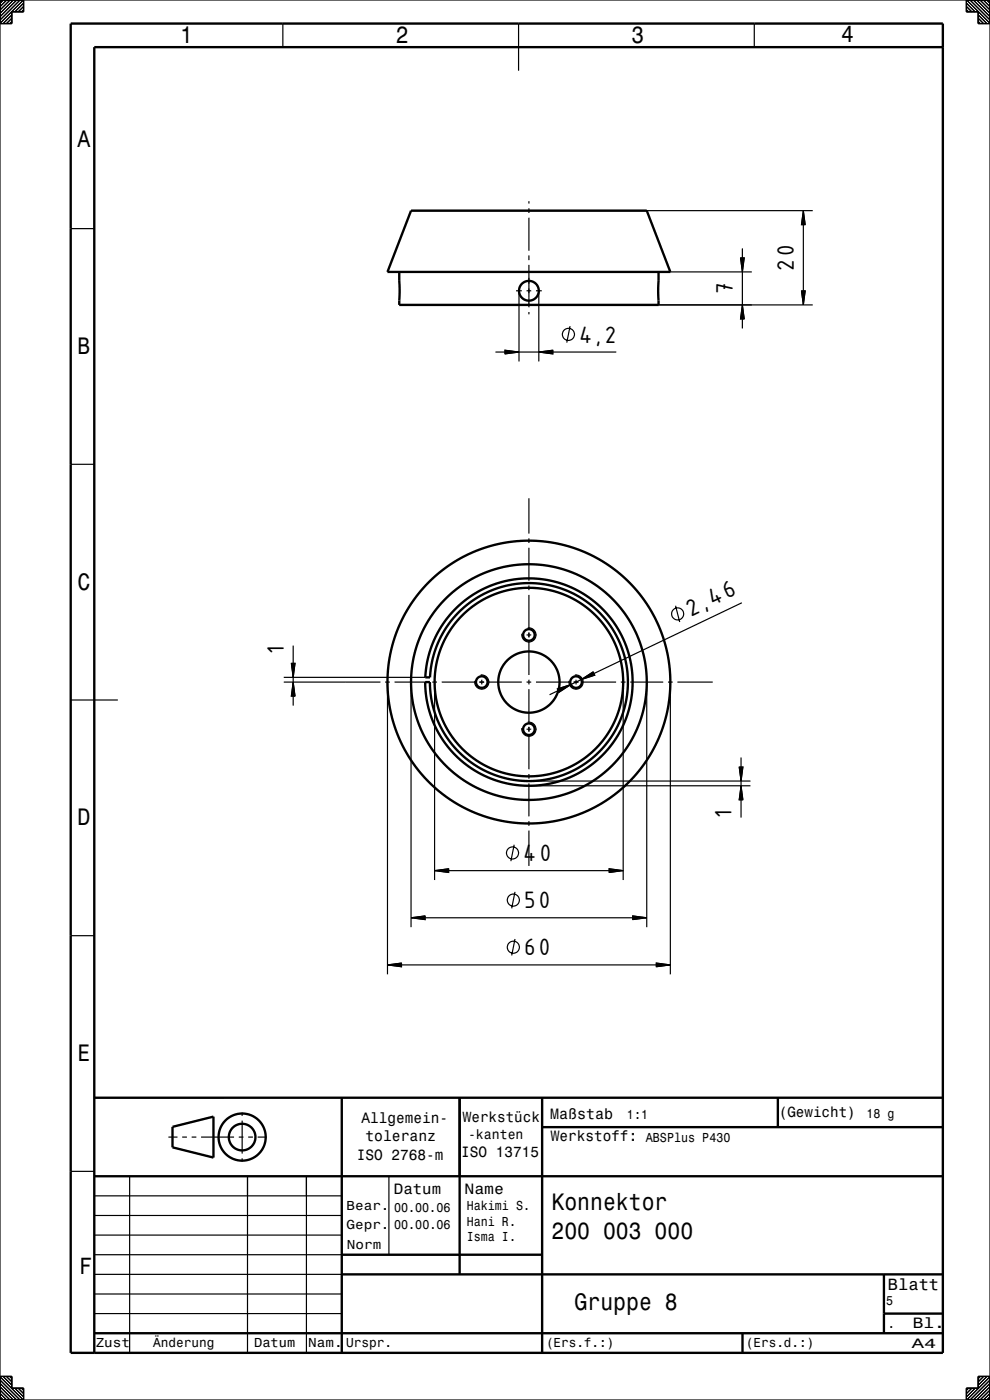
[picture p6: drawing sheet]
<svg xmlns="http://www.w3.org/2000/svg" width="210mm" height="297mm" viewBox="0 0 210 297" stroke-linecap="round" stroke-linejoin="round" font-family="sans-serif">
<!-- layer:  General  -->
<g fill="none" stroke="#000" stroke-width=".25">
<path d="M84.7 57.7h74.8M87.2 44.7h85.2M112.2 42.7v.5M112.2 44.2v1M112.2 46.2v7M112.2 54.2v1M112.2 56.2v9M157.1 54.7h.8l-.4 3zM157.5 52.7v2M157.5 57.7v7M170.4 44.7l.4 3h-.8zM170.4 47.7v14"/>
<path d="M84.7 61.7h.1M84.7 64.7h87.7M105.1 74.7h2M107.1 74.3l3 .4-3 .4zM109.5 61.7h1.2M110.1 61.7v15M110.1 74.7h4.2M111.7 61.7h1M112.2 66.2v.5M113.7 61.7h1.2M114.3 74.7l3-.4v.8zM114.3 61.7v15"/>
<path d="M117.3 74.7h13.4M120.9 69.2l-.7 3.5M139.6 61.7h.1M157.5 64.7l.4 3h-.8zM157.5 67.7v2M170 61.7h.8l-.4 3zM112.2 105.7v7.5M112.2 114.2v1M112.2 116.2v7M62.2 136.9v3.8M110.6 134.7h.1M111.7 134.7h1"/>
<path d="M111.9 133.2a1.5 1.5 0 0 1 1.8 1.4 1.5 1.5 0 0 1-1.6 1.6 1.5 1.5 0 0 1-1.4-1.8M112.2 124.2v1M112.2 126.2v7M112.2 134.2v1M112.2 136.2v7M113.7 134.7h.1M143.3 128.5l.9 3.5M157.4 127.9l-31.4 15M60.2 144.7h20.5M60.2 143.7h30M61.8 140.7h.8l-.4 3zM62.2 144.7l.4 3h-.8z"/>
<path d="M62.2 143.7v1M62.2 147.7v2M81.7 144.7h1M82.2 144.7v62M83.7 144.7h7M87.2 144.7v52M91.7 144.7h1M92.2 144.7v42M93.7 144.7h7M101.7 144.7h1M101.9 143.2a1.5 1.5 0 0 1 1.8 1.4 1.5 1.5 0 0 1-1.6 1.6 1.5 1.5 0 0 1-1.4-1.8M102.2 143.1v.1"/>
<path d="M102.2 144.2v1M102.2 146.2v.1M103.7 144.7h7M110.6 154.7h.1M111.7 144.7h1M111.7 154.7h1M111.9 153.2a1.5 1.5 0 0 1 1.8 1.4 1.5 1.5 0 0 1-1.6 1.6 1.5 1.5 0 0 1-1.4-1.8M112.2 144.2v1M112.2 146.2v7M112.2 154.2v1M112.2 156.2v7M113.7 144.7h7"/>
<path d="M113.7 154.7h.1M118.2 146.2l2.9-1-2.5 1.7zM118.4 146.5l-1.8 .9M121.7 144.7h1M121.9 143.2a1.5 1.5 0 0 1 1.8 1.4 1.5 1.5 0 0 1-1.6 1.6 1.5 1.5 0 0 1-1.4-1.8M122.2 143.1v.1M122.2 144.2v1M122.2 146.2v.1M123.3 144.2l2.5-1.7 .4 .7zM123.3 144.2l-2.2 1M123.7 144.7h7M131.7 144.7h1"/>
<path d="M132.2 144.7v42M133.7 144.7h7M137.2 144.7v52M141.7 144.7h1M142.2 144.7v62M143.7 144.7h7.5M109.1 179.2l-.7 3.5M112.2 166.7h47M112.2 165.7h47M112.2 164.2v1M112.2 166.2v7M112.2 174.2v1"/>
<path d="M112.2 176.2v7.5M156.8 162.7h.8l-.4 3zM157.2 166.7l.4 3h-.8zM157.2 160.7v2M157.2 165.7v1M157.2 169.7v3.7M87.2 194.7l3-.4v.8zM90.2 194.7h44M92.2 184.7l3-.4v.8zM95.2 184.7h34M109.2 199.2l-.7 3.5M109.2 189.2l-.7 3.5"/>
<path d="M129.2 184.3l3 .4-3 .4zM134.2 194.3l3 .4-3 .4zM82.2 204.7l3-.4v.8zM85.2 204.7h54M139.2 204.3l3 .4-3 .4zM51.4 236v.7M51.4 237.7v7M35.7 241.2h2M38.7 241.2h.9M40.7 241.2h.9M42.7 241.2h6.9M50.7 241.2h1"/>
<path d="M51.4 245.7v.7M52.6 241.2h1.1M54.6 241.2h2"/>
<circle cx="120.6" cy="70.9" r="1.28"/>
<circle cx="143.7" cy="130.2" r="1.28"/>
<circle cx="108.7" cy="181" r="1.28"/>
<circle cx="108.9" cy="190.9" r="1.28"/>
<circle cx="108.9" cy="200.9" r="1.28"/>
</g>
<g fill="none" stroke="#000" stroke-width=".5">
<path d="M84.7 57.7v7h55v-7M87.2 44.7h50l5 13h-60zM96.4 129.4l3.3-2.8 3.7-2.1 2.1-.8 2.2-.5 4.2-.5 2.2 .1 2.2 .3 4.1 1.2 3.8 1.9 3.3 2.7 1.7 1.8 1.2 1.6 2 3.8 1.3 4 .4 2.5 .1 2-.1 2.2-.3 2.2-1.3 4.1-2 3.7-2.6 3.3-1.7 1.6-1.8 1.3-3.7 2-3.8 1.2-4.3 .5-4.2-.3-2.2-.5-2.1-.8-3.8-1.9-3.3-2.6-1.6-1.7-1.3-1.7-1.2-2-1-2-.8-2.3-.5-2-.4-4.2h1l.1 2.5 .5 2.5 .6 2.1 1 2.3 2 3.2 2.3 2.6 3.1 2.5 2 1.1 1.8 .8 3.6 1 2 .3 2.3 .1 2-.1 2.2-.4 3.5-1.1 2.1-1 1.7-1 1.6-1.2 1.6-1.5 2.7-3.4 1.1-1.9 .8-1.9 1.1-3.8 .2-2.2 .1-2-.5-4-1.2-3.8-1.9-3.5-2.8-3.3-3.1-2.5-3.5-1.8-3.8-1.2-4-.4-3.7 .3-3.9 1-3.6 1.8-3 2.2-2.5 2.8-2.1 3.1-1 2.3-.7 2.1-.5 2.5-.2 1.9h-1l.6-4.2 1.3-3.8 2-3.5zM36.6 239.1l8.7-2.2v8.7l-8.7-2.2zM97.5 232.9v16.6"/>
<circle cx="112.2" cy="61.7" r="2.1"/>
<circle cx="112.2" cy="134.7" r="1.23"/>
<circle cx="102.2" cy="144.7" r="1.23"/>
<circle cx="112.2" cy="144.7" r="25"/>
<circle cx="112.2" cy="144.7" r="30"/>
<circle cx="112.2" cy="154.7" r="1.23"/>
<circle cx="112.2" cy="144.7" r="6.5"/>
<circle cx="112.2" cy="144.7" r="20"/>
<circle cx="122.2" cy="144.7" r="1.23"/>
<circle cx="51.4" cy="241.2" r="5"/>
<circle cx="51.4" cy="241.2" r="2.83"/>
</g>
<!-- layer:  Basic Geometry  -->
<g fill="none" stroke="#000" stroke-width=".25">
<path d="M0 0v297h210v-297M0 0h210M0 0h.1M.7 0l-.7 .7M1.4 0l-1.4 1.4M2.1 0l-2.1 2.1M2.5 3.2l-1.8 1.8M2.5 3.9l-1.1 1.1M2.5 4.6l-.4 .4M2.8 0l-2.8 2.8M3.5 0l-3.5 3.6M4.3 0l-4.3 4.3"/>
<path d="M5 0v2.5h-2.5v2.5h-2.5zM5 .7l-1.8 1.8M5 1.4l-1.1 1.1M5 2.1l-.4 .4M60 5v5M110 5v10M160 5v5M205 0v2.5h2.5v2.5h2.5M205 .7l1.8 1.8M205 1.4l1.1 1.1M205 2.1l.4 .4M205 0l5 5"/>
<path d="M205.8 0l4.2 4.2M206.5 0l3.5 3.5M207.2 0l2.8 2.8M207.5 3.2l1.8 1.8M207.5 3.9l1.1 1.1M207.5 4.6l.4 .4M207.9 0l2.1 2.1M208.6 0l1.4 1.4M209.3 0l.7 .7M210 0h.1M15 48.5h5M15 98.5h5"/>
<path d="M15 148.5h10M15 198.5h5M20 232.9h27.5M200 232.9v54.1h-180M15 248.5h5M20 257.9h52.5M20 253.7h52.5M27.5 249.5v37.5M52.5 249.5v37.5M65 249.5v37.5M82.5 249.5v16.7M20 266.2h77.5"/>
<path d="M20 274.5h52.5M20 270.3h52.5M20 262h52.5M20 278.7h52.5M0 292h2.5v2.5h2.5v2.5M0 296.3l.7 .7M0 295.6l1.4 1.4M0 294.9l2.1 2.1M0 294.2l2.8 2.8M0 293.5l3.5 3.5M0 292.8l4.2 4.2M0 292.1l4.9 4.9"/>
<path d="M.7 292l1.8 1.8M1.4 292l1.1 1.1M2.1 292l.4 .4M3.2 294.5l1.8 1.8M3.9 294.5l1.1 1.1M4.6 294.5l.4 .4M205.4 294.5l-.4 .4M206.1 294.5l-1.1 1.1M206.9 294.5l-1.9 1.9M207.9 292l-.4 .4M208.6 292l-1.1 1.1M209.4 292l-1.9 1.9"/>
<path d="M210 292h-2.5v2.5h-2.5v2.5M210 296.3l-.7 .7M210 295.6l-1.4 1.4M210 294.9l-2.1 2.1M210 294.2l-2.8 2.8M210 293.5l-3.5 3.5M210 292.8l-4.2 4.2M210 292.1l-4.9 4.9"/>
</g>
<g fill="none" stroke="#000" stroke-width=".5">
<path d="M15 5h185v282h-185zM200 10h-180v277M20 232.9h180M72.5 232.9v54.1M97.5 232.9v37.4M115 232.9v54.1M115 239.1h85M165 232.9v6.2M20 249.5h180M72.5 266.2h42.5M72.5 270.3h127.5M187.5 270.3v12.5"/>
<path d="M187.5 278.7h12.5M20 282.8h180M157.5 282.8v4.2"/>
</g>
<!-- layer:  General  -->
<g fill="#000" stroke="#000" stroke-width=".21">
<path d="M157.1 54.7h.8l-.4 3z" fill-rule="evenodd"/>
<path d="M170.4 44.7l.4 3h-.8z" fill-rule="evenodd"/>
<path d="M107.1 74.3l3 .4-3 .4z" fill-rule="evenodd"/>
<path d="M114.3 74.7l3-.4v.8z" fill-rule="evenodd"/>
<path d="M157.5 64.7l.4 3h-.8z" fill-rule="evenodd"/>
<path d="M170 61.7h.8l-.4 3z" fill-rule="evenodd"/>
<path d="M61.8 140.7h.8l-.4 3z" fill-rule="evenodd"/>
<path d="M62.2 144.7l.4 3h-.8z" fill-rule="evenodd"/>
<path d="M118.2 146.2l2.9-1-2.5 1.7z" fill-rule="evenodd"/>
<path d="M123.3 144.2l2.5-1.7 .4 .7z" fill-rule="evenodd"/>
<path d="M156.8 162.7h.8l-.4 3z" fill-rule="evenodd"/>
<path d="M157.2 166.7l.4 3h-.8z" fill-rule="evenodd"/>
<path d="M87.2 194.7l3-.4v.8z" fill-rule="evenodd"/>
<path d="M92.2 184.7l3-.4v.8z" fill-rule="evenodd"/>
<path d="M129.2 184.3l3 .4-3 .4z" fill-rule="evenodd"/>
<path d="M134.2 194.3l3 .4-3 .4z" fill-rule="evenodd"/>
<path d="M82.2 204.7l3-.4v.8z" fill-rule="evenodd"/>
<path d="M139.2 204.3l3 .4-3 .4z" fill-rule="evenodd"/>
</g>
<g font-size="5.4">
<text x="168.4" y="57.5" transform="rotate(-90 168.4 57.5)">20</text>
<text x="155.5" y="62.4" transform="rotate(-90 155.5 62.4)">7</text>
<text x="122.9" y="72.7">4,2</text>
<text x="146.6" y="130.8" transform="rotate(-26 146.6 130.8)">2,46</text>
<text x="60.2" y="138.7" transform="rotate(-90 60.2 138.7)">1</text>
<text x="155.2" y="173.4" transform="rotate(-90 155.2 173.4)">1</text>
<text x="111" y="182.7">40</text>
<text x="111.2" y="192.7">50</text>
<text x="111.2" y="202.7">60</text>
</g>
<g font-size="5">
<text x="38.2" y="9.1">1</text>
<text x="84" y="9.1">2</text>
<text x="133.9" y="9.1">3</text>
<text x="178.4" y="9">4</text>
<text x="16.5" y="31.1">A</text>
<text x="16.5" y="75.1">B</text>
<text x="16.5" y="125.1">C</text>
<text x="16.5" y="175.1">D</text>
<text x="16.5" y="225.1">E</text>
<text x="117" y="256.8">Konnektor</text>
<text x="117" y="262.8">200 003 000</text>
<text x="16.8" y="270.4">F</text>
<text x="121.9" y="277.9">Gruppe 8</text>
</g>
<text font-size="3.5" x="188.3" y="273.7">Blatt</text>
<g font-size="3.2">
<text x="76.7" y="238.3">Allgemein-</text>
<text x="116.7" y="237.5">Maßstab</text>
<text x="77.5" y="242">toleranz</text>
<text x="97.8" y="245.4">ISO 13715</text>
<text x="116.8" y="242">Werkstoff:</text>
<text x="75.7" y="246">ISO 2768-m</text>
<text x="83.5" y="253.2">Datum</text>
<text x="98.5" y="253.2">Name</text>
<text x="193.6" y="281.7">Bl.</text>
</g>
<g font-size="3.1">
<text x="98.2" y="238">Werkstück</text>
<text x="165.2" y="236.9">(Gewicht)</text>
</g>
<g font-size="2.9">
<text x="99.3" y="241.7">-kanten</text>
<text x="193.4" y="285.9">A4</text>
</g>
<g font-size="2.8">
<text x="133" y="237.3">1:1</text>
<text x="183.8" y="237.2">18 g</text>
<text x="137" y="242.3">ABSPlus P430</text>
<text x="73.5" y="256.7">Bear.</text>
<text x="83.6" y="257">00.00.06</text>
<text x="99" y="256.7">Hakimi S.</text>
<text x="73.5" y="260.7">Gepr.</text>
<text x="83.6" y="260.6">00.00.06</text>
<text x="99" y="260">Hani R.</text>
<text x="99" y="263.3">Isma I.</text>
<text x="73.6" y="264.9">Norm</text>
<text x="188" y="276.9">5</text>
<text x="188.3" y="281.7">.</text>
<text x="20.3" y="285.7">Zust</text>
<text x="32.5" y="285.8">Änderung</text>
<text x="53.9" y="285.7">Datum</text>
<text x="65.4" y="285.7">Nam.</text>
<text x="73.4" y="285.8">Urspr.</text>
<text x="115.8" y="285.8">(Ers.f.:)</text>
<text x="158.2" y="285.8">(Ers.d.:)</text>
</g>
</svg>
